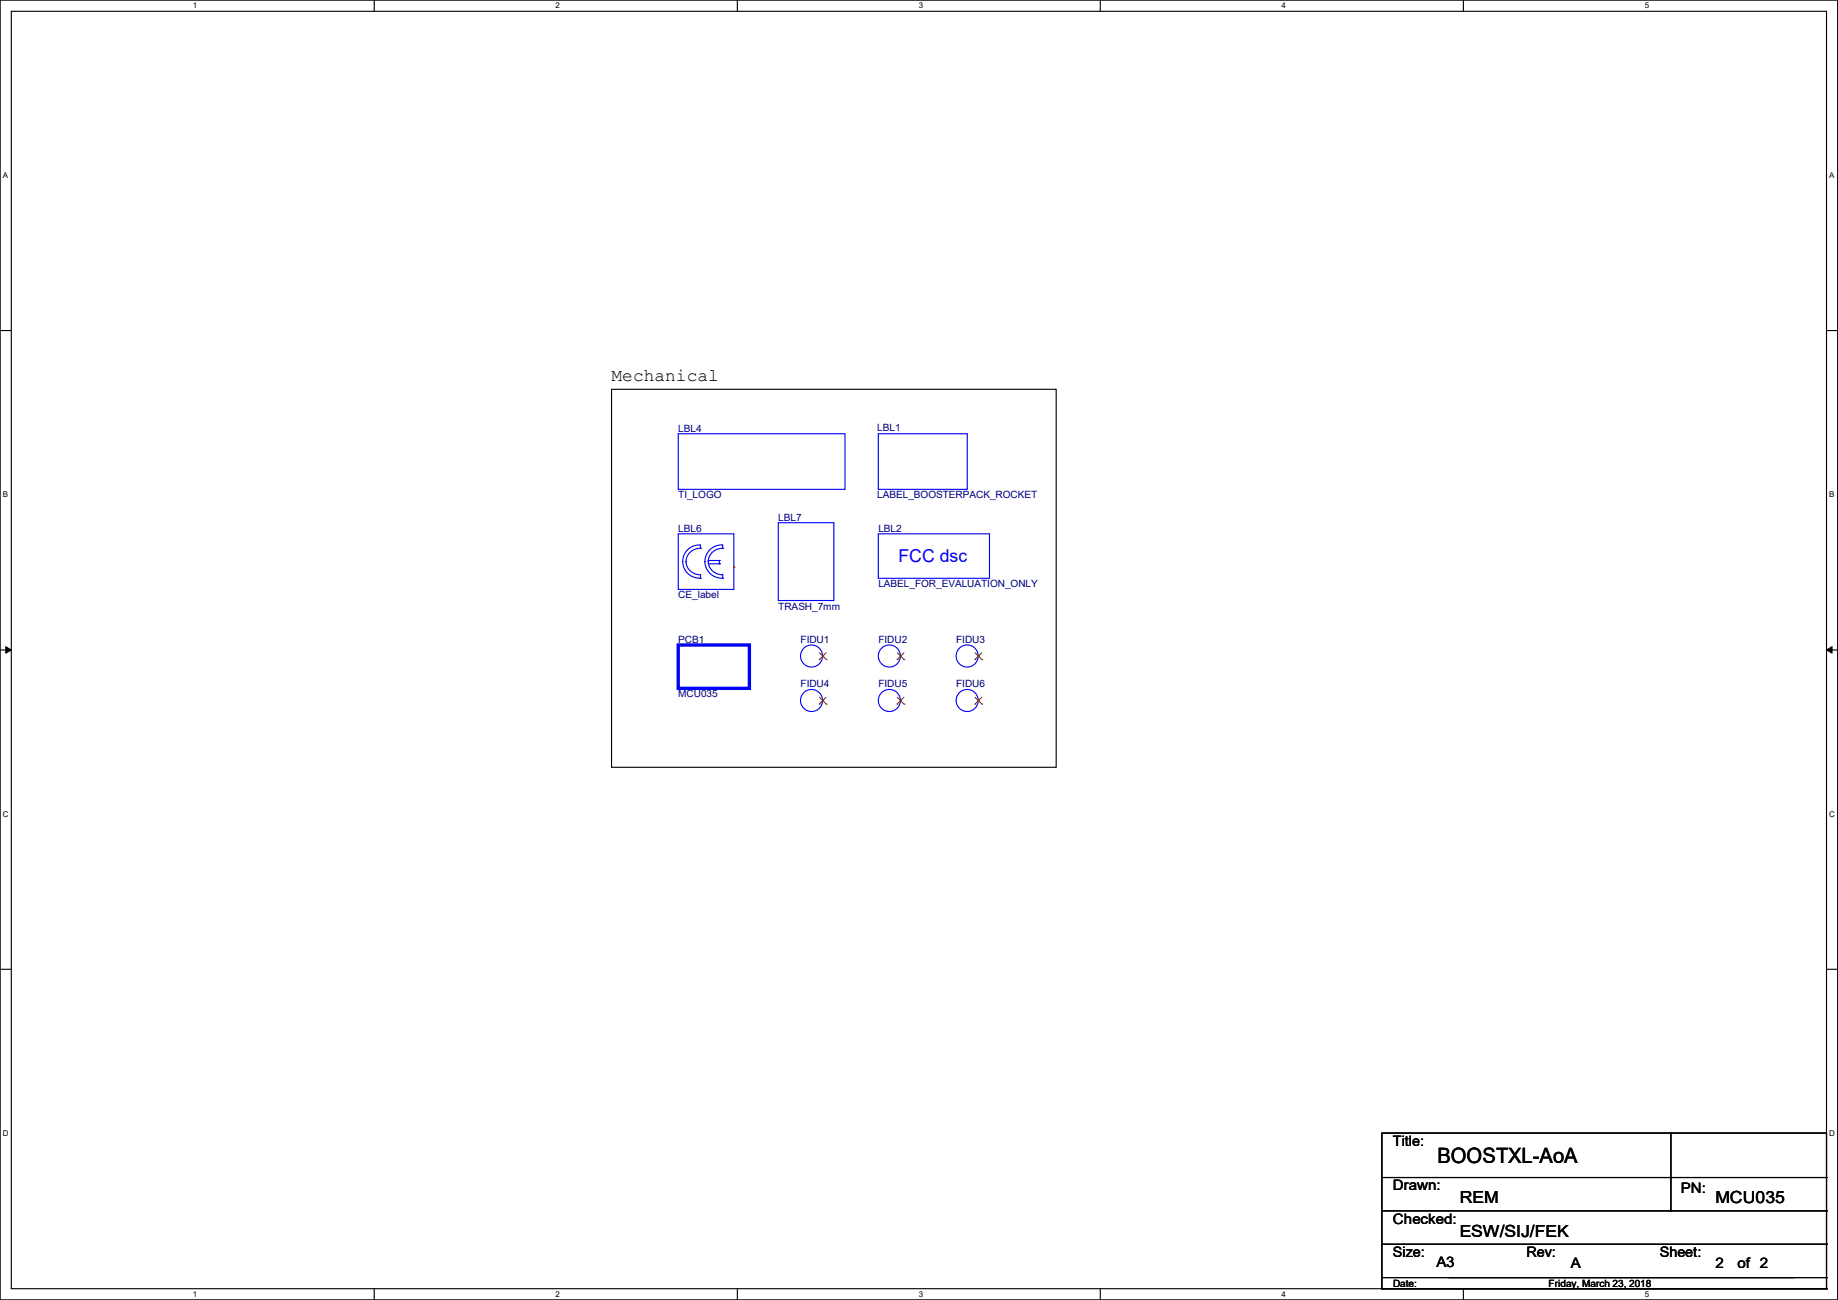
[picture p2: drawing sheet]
<svg xmlns="http://www.w3.org/2000/svg" width="420mm" height="297mm" viewBox="0 0 420 297" stroke-linecap="round" stroke-linejoin="round" font-family="sans-serif">
<path d="M0 0h419.9v297h-419.9zM2.6 2.6h414.8v291.8h-414.8z" fill="none" stroke="#000" stroke-width=".25"/>
<g fill="#fff">
<path d="M44 .3h1v2h-1z"/>
<path d="M44 294.7h1v2h-1z"/>
</g>
<path d="M85.5 0v2.6M85.5 294.4v2.6" fill="none" stroke="#000" stroke-width=".25"/>
<g fill="#fff">
<path d="M127 .3h.9v2h-.9z"/>
<path d="M127 294.7h.9v2h-.9z"/>
</g>
<path d="M168.5 0v2.6M168.5 294.4v2.6" fill="none" stroke="#000" stroke-width=".25"/>
<g fill="#fff">
<path d="M209.9 .3h1v2h-1z"/>
<path d="M209.9 294.7h1v2h-1z"/>
</g>
<path d="M251.4 0v2.6M251.4 294.4v2.6" fill="none" stroke="#000" stroke-width=".25"/>
<g fill="#fff">
<path d="M292.9 .3h.9v2h-.9z"/>
<path d="M292.9 294.7h.9v2h-.9z"/>
</g>
<path d="M334.4 0v2.6M334.4 294.4v2.6" fill="none" stroke="#000" stroke-width=".25"/>
<g fill="#fff">
<path d="M375.8 .3h1v2h-1z"/>
<path d="M375.8 294.7h1v2h-1z"/>
<path d="M.7 39h1.2v2h-1.2z"/>
<path d="M418 39h1.2v2h-1.2z"/>
<path d="M.7 112h1.2v2h-1.2z"/>
<path d="M418 112h1.2v2h-1.2z"/>
</g>
<path d="M0 75.5h2.6M417.4 75.5h2.5" fill="none" stroke="#000" stroke-width=".25"/>
<g fill="#fff">
<path d="M.7 185h1.2v1.9h-1.2z"/>
<path d="M418 185h1.3v1.9h-1.3z"/>
</g>
<path d="M0 148.5h2.6M417.4 148.5h2.5" fill="none" stroke="#000" stroke-width=".25"/>
<path d="M1.3 147.7l1.3 .8-1.3 .7zM417.4 148.5l1.2-.8v1.5z" fill="#000" stroke="#000" stroke-width=".23"/>
<g fill="#fff">
<path d="M.7 257.9h1.2v2h-1.2z"/>
<path d="M418 257.9h1.3v2h-1.3z"/>
</g>
<g fill="none" stroke="#000" stroke-width=".25">
<path d="M139.7 88.9h101.6v86.4h-101.6zM0 221.4h2.6M417.4 221.4h2.5M315.8 258.9h101.6v33h-101.6zM381.8 258.9v17.7M315.8 269h101.6M315.8 276.6h101.6M381.8 269h.1M381.8 276.6h.1M417.4 269h.1M417.4 276.6h.1M315.8 294.4h.1"/>
<path d="M315.8 284.3h101.6M315.8 291.9v2.5M315.8 294.4h101.6M331 291.9h78.7M409.7 291.9h.1M417.4 284.3h.1M417.4 294.4h.1M417.4 291.9h.1M417.4 291.9v2.5"/>
</g>
<g fill="none" stroke="#00f" stroke-width=".25">
<path d="M155 99.1h38.1v12.7h-38.1zM200.7 99.1h20.3v12.7h-20.3zM177.8 119.4h12.7v17.8h-12.7zM155 122h12.7v12.7h-12.7zM160.1 125.3h.1M160.1 132.1h.1M160.1 124.5v.8M160.1 124.5a3.8 3.8 0 0 0-4.1 3.8 3.8 3.8 0 0 0 4.1 3.8M160.1 125.3a3.2 3.2 0 0 0-3.3 3 3.2 3.2 0 0 0 3.3 3v.8M161.8 128.1h2.6M161.8 128.8h2.6M164.4 128.1h.1"/>
<path d="M164.4 128.8h.1M164.4 128.1v.7M165.1 132.1h.1M165.1 125.3h.1M165.1 124.5v.8M165.1 125.3h.1a3.2 3.2 0 0 0-3.4 3 3.2 3.2 0 0 0 3.4 3l-.1 .8M165.1 124.5a3.8 3.8 0 0 0-4 3.8 3.8 3.8 0 0 0 4 3.8M200.7 122h25.4v10.1h-25.4z"/>
<circle cx="185.4" cy="149.9" r="2.52"/>
<circle cx="203.2" cy="149.9" r="2.52"/>
<circle cx="221" cy="149.9" r="2.52"/>
<circle cx="185.4" cy="160" r="2.52"/>
<circle cx="203.2" cy="160" r="2.52"/>
<circle cx="221" cy="160" r="2.52"/>
</g>
<path d="M167.7 129.6h.1M188 149.9h.1M205.8 149.9h.1M223.6 149.9h.1M188 160.1h.1M205.8 160.1h.1M223.6 160.1h.1" fill="none" stroke="#f00" stroke-width=".25"/>
<g fill="none" stroke="#804000" stroke-width=".23">
<path d="M187.2 150.7h.1M187.2 159.3l1.6 1.6M187.2 149.1l1.6 1.6M188.8 159.3l-1.6 1.6M188.8 149.1l-1.6 1.6M188.8 150.7h.1M205 150.7h.1M205 159.3l1.6 1.6M205 149.1l1.6 1.6M206.5 159.3l-1.5 1.6M206.5 149.1l-1.5 1.6M206.6 150.7h.1"/>
<path d="M222.8 150.7h.1M222.8 149.1l1.6 1.6M222.8 159.3l1.6 1.6M224.3 149.1l-1.5 1.6M224.3 159.3l-1.5 1.6M224.4 150.7h.1M187.2 160.9h.1M188.8 160.9h.1M205 160.9h.1M206.6 160.9h.1M222.8 160.9h.1M224.4 160.9h.1"/>
</g>
<path d="M155 147.4h16.2v9.9h-16.2z" fill="none" stroke="#00f" stroke-width=".76"/>
<text font-size="4.8" x="328.5" y="265.8">BOOSTXL-AoA</text>
<text font-size="4.1" x="139.7" y="87.1">Mechanical</text>
<text font-size="4.1" fill="#00f" x="205.3" y="128.4">FCC dsc</text>
<g font-size="3.8">
<text x="333.5" y="275">REM</text>
<text x="392" y="275">MCU035</text>
<text x="333.5" y="282.6">ESW/SIJ/FEK</text>
</g>
<g font-size="3.3">
<text x="318.3" y="261.8">Title:</text>
<text x="318.3" y="272">Drawn:</text>
<text x="384.1" y="272.5">PN:</text>
<text x="318.3" y="279.6">Checked:</text>
<text x="318.3" y="287.2">Size:</text>
<text x="348.8" y="287.2">Rev:</text>
<text x="379.3" y="287.2">Sheet:</text>
<text x="328.2" y="289.5">A3</text>
<text x="358.9" y="289.8">A</text>
<text x="392" y="289.8">2</text>
<text x="397" y="289.8">of 2</text>
</g>
<g font-size="2.3" fill="#000080">
<text x="155" y="98.6">LBL4</text>
<text x="200.5" y="98.4">LBL1</text>
<text x="155" y="113.9">TI_LOGO</text>
<text x="200.5" y="113.9">LABEL_BOOSTERPACK_ROCKET</text>
<text x="177.8" y="119">LBL7</text>
<text x="155" y="121.5">LBL6</text>
<text x="200.7" y="121.5">LBL2</text>
<text x="155" y="136.7">CE_label</text>
<text x="200.7" y="134.2">LABEL_FOR_EVALUATION_ONLY</text>
<text x="177.8" y="139.3">TRASH_7mm</text>
<text x="155" y="146.9">PCB1</text>
<text x="182.9" y="146.9">FIDU1</text>
<text x="200.7" y="146.9">FIDU2</text>
<text x="218.5" y="146.9">FIDU3</text>
<text x="155" y="159.3">MCU035</text>
<text x="182.9" y="157.1">FIDU4</text>
<text x="200.7" y="157.1">FIDU5</text>
<text x="218.5" y="157.1">FIDU6</text>
</g>
<g font-size="2.3">
<text x="318.3" y="294">Date:</text>
<text x="353.9" y="294">Friday, March 23, 2018</text>
</g>
<g font-size="1.8">
<text x="44" y="1.9">1</text>
<text x="127" y="1.9">2</text>
<text x="209.9" y="1.9">3</text>
<text x="292.9" y="1.9">4</text>
<text x="375.8" y="1.9">5</text>
<text x=".7" y="40.6">A</text>
<text x="418" y="40.6">A</text>
<text x=".7" y="113.6">B</text>
<text x="418" y="113.6">B</text>
<text x=".7" y="186.6">C</text>
<text x="418" y="186.6">C</text>
<text x=".7" y="259.5">D</text>
<text x="418" y="259.5">D</text>
<text x="44" y="296.3">1</text>
<text x="127" y="296.3">2</text>
<text x="209.9" y="296.3">3</text>
<text x="292.9" y="296.3">4</text>
<text x="375.8" y="296.3">5</text>
</g>
</svg>
